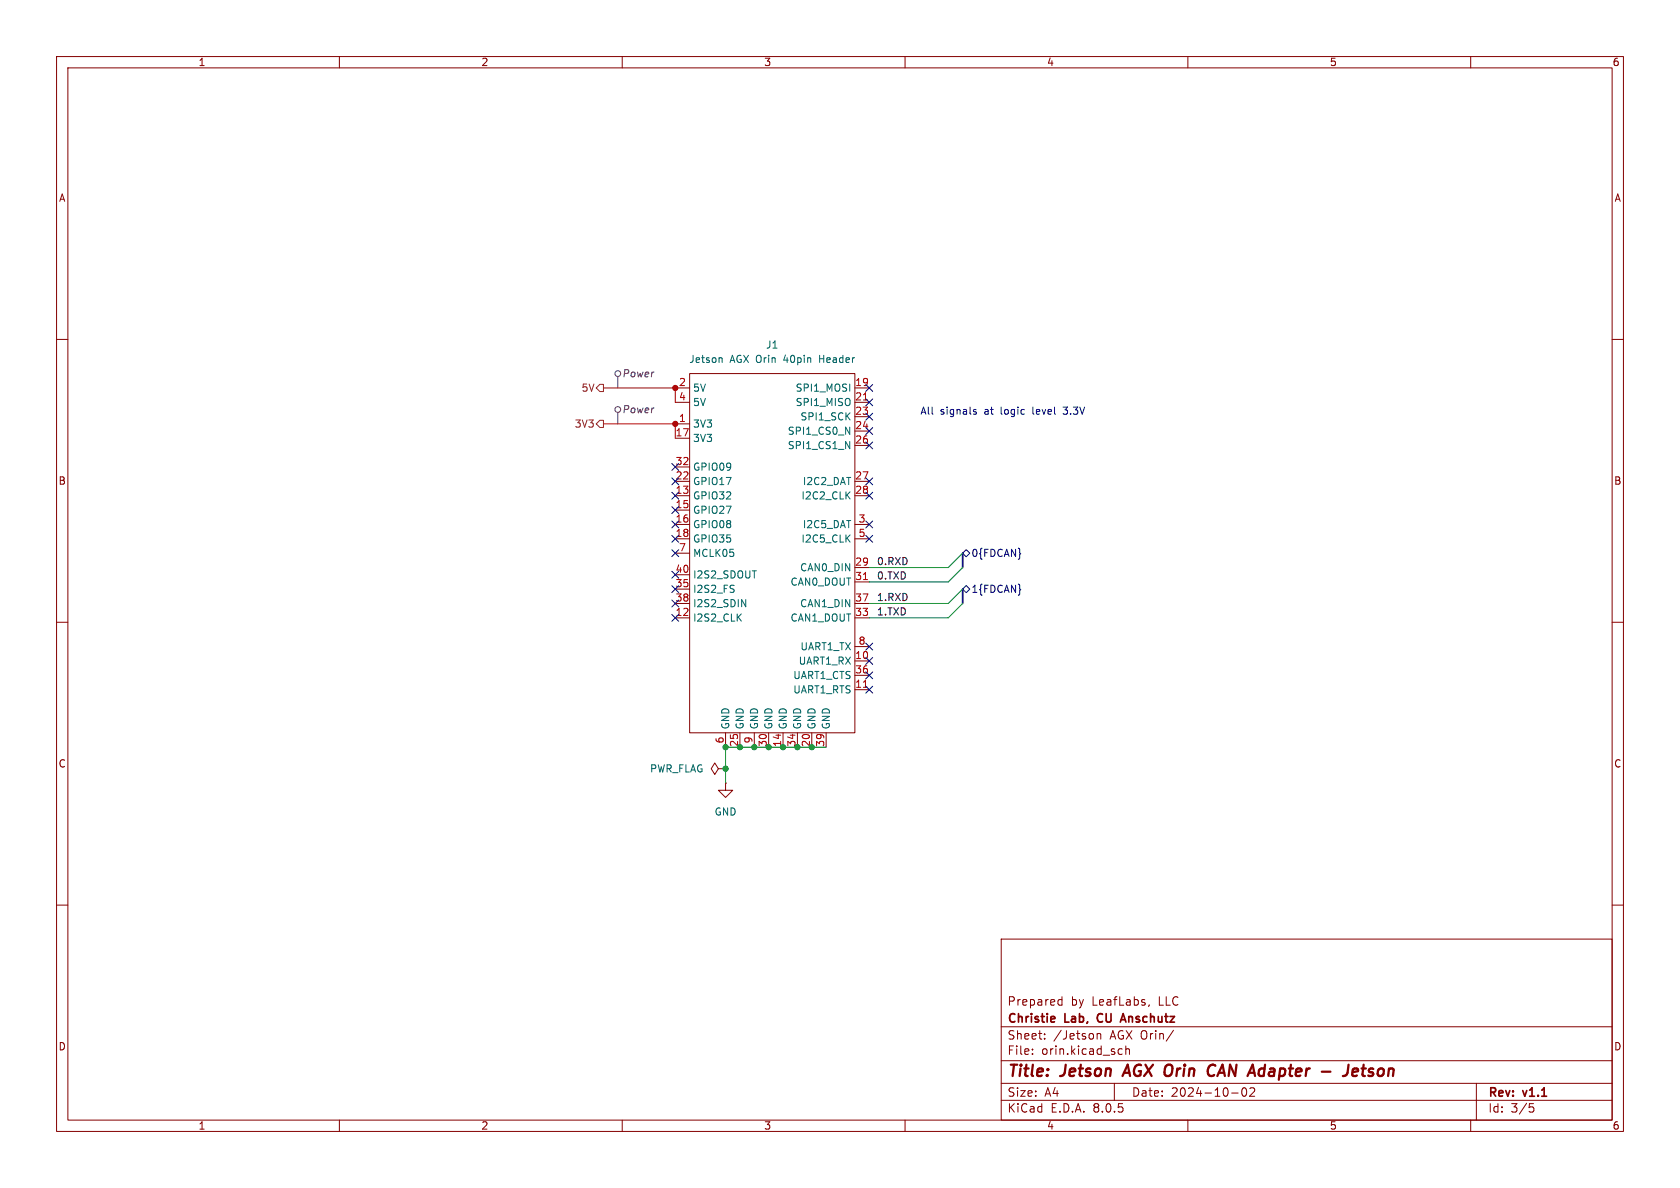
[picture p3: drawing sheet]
(kicad_sch
 (version 20231120)
 (generator "eeschema")
 (generator_version "8.0")
 (paper "A4")
 (title_block
  (title "Jetson AGX Orin CAN Adapter - Jetson")
  (date "2024-10-02")
  (rev "v1.1")
  (company "Christie Lab, CU Anschutz")
  (comment 1 "Prepared by LeafLabs, LLC"))
 (lib_symbols
  (symbol "Leaf_Connectors:Jetson_AGX_Orin_40pin" (exclude_from_sim no) (in_bom yes) (on_board yes)
   (property "Reference" "J" (at 0 1.524 0) (effects (font (size 1.27 1.27))))
   (property "Value" "Jetson AGX Orin 40pin Header" (at 0 0 0) (effects (font (size 1.27 1.27))))
   (property "Footprint" "" (at 0 0 0) (effects (font (size 1.27 1.27)) (hide yes)))
   (property "Datasheet" "" (at 0 0 0) (effects (font (size 1.27 1.27)) (hide yes)))
   (property "Description" "" (at 0 0 0) (effects (font (size 1.27 1.27)) (hide yes)))
   (symbol "Jetson_AGX_Orin_40pin_0_0"
    (pin power_out line (at -17.78 -10.16 0) (length 2.54) (name "3V3" (effects (font (size 1.27 1.27)))) (number "1" (effects (font (size 1.27 1.27)))))
    (pin input line (at 16.51 -52.07 180) (length 2.54) (name "UART1_RX" (effects (font (size 1.27 1.27)))) (number "10" (effects (font (size 1.27 1.27)))))
    (pin output line (at 16.51 -57.15 180) (length 2.54) (name "UART1_RTS" (effects (font (size 1.27 1.27)))) (number "11" (effects (font (size 1.27 1.27)))))
    (pin bidirectional line (at -17.78 -44.45 0) (length 2.54) (name "I2S2_CLK" (effects (font (size 1.27 1.27)))) (number "12" (effects (font (size 1.27 1.27)))))
    (pin bidirectional line (at -17.78 -22.86 0) (length 2.54) (name "GPIO32" (effects (font (size 1.27 1.27)))) (number "13" (effects (font (size 1.27 1.27)))))
    (pin power_in line (at 1.27 -67.31 90) (length 2.54) (name "GND" (effects (font (size 1.27 1.27)))) (number "14" (effects (font (size 1.27 1.27)))))
    (pin bidirectional line (at -17.78 -25.4 0) (length 2.54) (name "GPIO27" (effects (font (size 1.27 1.27)))) (number "15" (effects (font (size 1.27 1.27)))))
    (pin bidirectional line (at -17.78 -27.94 0) (length 2.54) (name "GPIO08" (effects (font (size 1.27 1.27)))) (number "16" (effects (font (size 1.27 1.27)))))
    (pin output line (at -17.78 -30.48 0) (length 2.54) (name "GPIO35" (effects (font (size 1.27 1.27)))) (number "18" (effects (font (size 1.27 1.27)))))
    (pin bidirectional line (at 16.51 -3.81 180) (length 2.54) (name "SPI1_MOSI" (effects (font (size 1.27 1.27)))) (number "19" (effects (font (size 1.27 1.27)))))
    (pin power_out line (at -17.78 -3.81 0) (length 2.54) (name "5V" (effects (font (size 1.27 1.27)))) (number "2" (effects (font (size 1.27 1.27)))))
    (pin power_in line (at 6.35 -67.31 90) (length 2.54) (name "GND" (effects (font (size 1.27 1.27)))) (number "20" (effects (font (size 1.27 1.27)))))
    (pin bidirectional line (at 16.51 -6.35 180) (length 2.54) (name "SPI1_MISO" (effects (font (size 1.27 1.27)))) (number "21" (effects (font (size 1.27 1.27)))))
    (pin bidirectional line (at -17.78 -20.32 0) (length 2.54) (name "GPIO17" (effects (font (size 1.27 1.27)))) (number "22" (effects (font (size 1.27 1.27)))))
    (pin bidirectional line (at 16.51 -8.89 180) (length 2.54) (name "SPI1_SCK" (effects (font (size 1.27 1.27)))) (number "23" (effects (font (size 1.27 1.27)))))
    (pin bidirectional line (at 16.51 -11.43 180) (length 2.54) (name "SPI1_CS0_N" (effects (font (size 1.27 1.27)))) (number "24" (effects (font (size 1.27 1.27)))))
    (pin power_in line (at -6.35 -67.31 90) (length 2.54) (name "GND" (effects (font (size 1.27 1.27)))) (number "25" (effects (font (size 1.27 1.27)))))
    (pin bidirectional line (at 16.51 -13.97 180) (length 2.54) (name "SPI1_CS1_N" (effects (font (size 1.27 1.27)))) (number "26" (effects (font (size 1.27 1.27)))))
    (pin bidirectional line (at 16.51 -20.32 180) (length 2.54) (name "I2C2_DAT" (effects (font (size 1.27 1.27)))) (number "27" (effects (font (size 1.27 1.27)))))
    (pin bidirectional line (at 16.51 -22.86 180) (length 2.54) (name "I2C2_CLK" (effects (font (size 1.27 1.27)))) (number "28" (effects (font (size 1.27 1.27)))))
    (pin input line (at 16.51 -35.56 180) (length 2.54) (name "CAN0_DIN" (effects (font (size 1.27 1.27)))) (number "29" (effects (font (size 1.27 1.27)))))
    (pin bidirectional line (at 16.51 -27.94 180) (length 2.54) (name "I2C5_DAT" (effects (font (size 1.27 1.27)))) (number "3" (effects (font (size 1.27 1.27)))))
    (pin power_in line (at -1.27 -67.31 90) (length 2.54) (name "GND" (effects (font (size 1.27 1.27)))) (number "30" (effects (font (size 1.27 1.27)))))
    (pin output line (at 16.51 -38.1 180) (length 2.54) (name "CAN0_DOUT" (effects (font (size 1.27 1.27)))) (number "31" (effects (font (size 1.27 1.27)))))
    (pin bidirectional line (at -17.78 -17.78 0) (length 2.54) (name "GPIO09" (effects (font (size 1.27 1.27)))) (number "32" (effects (font (size 1.27 1.27)))))
    (pin output line (at 16.51 -44.45 180) (length 2.54) (name "CAN1_DOUT" (effects (font (size 1.27 1.27)))) (number "33" (effects (font (size 1.27 1.27)))))
    (pin power_in line (at 3.81 -67.31 90) (length 2.54) (name "GND" (effects (font (size 1.27 1.27)))) (number "34" (effects (font (size 1.27 1.27)))))
    (pin input line (at 16.51 -54.61 180) (length 2.54) (name "UART1_CTS" (effects (font (size 1.27 1.27)))) (number "36" (effects (font (size 1.27 1.27)))))
    (pin input line (at 16.51 -41.91 180) (length 2.54) (name "CAN1_DIN" (effects (font (size 1.27 1.27)))) (number "37" (effects (font (size 1.27 1.27)))))
    (pin power_in line (at 8.89 -67.31 90) (length 2.54) (name "GND" (effects (font (size 1.27 1.27)))) (number "39" (effects (font (size 1.27 1.27)))))
    (pin bidirectional line (at 16.51 -30.48 180) (length 2.54) (name "I2C5_CLK" (effects (font (size 1.27 1.27)))) (number "5" (effects (font (size 1.27 1.27)))))
    (pin power_in line (at -8.89 -67.31 90) (length 2.54) (name "GND" (effects (font (size 1.27 1.27)))) (number "6" (effects (font (size 1.27 1.27)))))
    (pin bidirectional line (at -17.78 -33.02 0) (length 2.54) (name "MCLK05" (effects (font (size 1.27 1.27)))) (number "7" (effects (font (size 1.27 1.27)))))
    (pin bidirectional line (at 16.51 -49.53 180) (length 2.54) (name "UART1_TX" (effects (font (size 1.27 1.27)))) (number "8" (effects (font (size 1.27 1.27)))))
    (pin power_in line (at -3.81 -67.31 90) (length 2.54) (name "GND" (effects (font (size 1.27 1.27)))) (number "9" (effects (font (size 1.27 1.27))))))
   (symbol "Jetson_AGX_Orin_40pin_0_1"
    (rectangle (start -15.24 -1.27) (end 13.97 -64.77) (stroke (width 0) (type default)) (fill (type none))))
   (symbol "Jetson_AGX_Orin_40pin_1_0"
    (pin passive line (at -17.78 -12.7 0) (length 2.54) (name "3V3" (effects (font (size 1.27 1.27)))) (number "17" (effects (font (size 1.27 1.27)))))
    (pin bidirectional line (at -17.78 -39.37 0) (length 2.54) (name "I2S2_FS" (effects (font (size 1.27 1.27)))) (number "35" (effects (font (size 1.27 1.27)))))
    (pin input line (at -17.78 -41.91 0) (length 2.54) (name "I2S2_SDIN" (effects (font (size 1.27 1.27)))) (number "38" (effects (font (size 1.27 1.27)))))
    (pin passive line (at -17.78 -6.35 0) (length 2.54) (name "5V" (effects (font (size 1.27 1.27)))) (number "4" (effects (font (size 1.27 1.27)))))
    (pin output line (at -17.78 -36.83 0) (length 2.54) (name "I2S2_SDOUT" (effects (font (size 1.27 1.27)))) (number "40" (effects (font (size 1.27 1.27)))))))
  (symbol "power:GND"
   (power)
   (pin_numbers hide)
   (pin_names
    (offset 0) hide) (exclude_from_sim no) (in_bom yes) (on_board yes)
   (property "Reference" "#PWR" (at 0 -6.35 0) (effects (font (size 1.27 1.27)) (hide yes)))
   (property "Value" "GND" (at 0 -3.81 0) (effects (font (size 1.27 1.27))))
   (property "Footprint" "" (at 0 0 0) (effects (font (size 1.27 1.27)) (hide yes)))
   (property "Datasheet" "" (at 0 0 0) (effects (font (size 1.27 1.27)) (hide yes)))
   (property "Description" "Power symbol creates a global label with name \"GND\" , ground" (at 0 0 0) (effects (font (size 1.27 1.27)) (hide yes)))
   (symbol "GND_0_1"
    (polyline (pts (xy 0 0) (xy 0 -1.27) (xy 1.27 -1.27) (xy 0 -2.54) (xy -1.27 -1.27) (xy 0 -1.27)) (stroke (width 0) (type default)) (fill (type none))))
   (symbol "GND_1_1"
    (pin power_in line (at 0 0 270) (length 0) (name "~" (effects (font (size 1.27 1.27)))) (number "1" (effects (font (size 1.27 1.27)))))))
  (symbol "power:PWR_FLAG"
   (power)
   (pin_numbers hide)
   (pin_names
    (offset 0) hide) (exclude_from_sim no) (in_bom yes) (on_board yes)
   (property "Reference" "#FLG" (at 0 1.905 0) (effects (font (size 1.27 1.27)) (hide yes)))
   (property "Value" "PWR_FLAG" (at 0 3.81 0) (effects (font (size 1.27 1.27))))
   (property "Footprint" "" (at 0 0 0) (effects (font (size 1.27 1.27)) (hide yes)))
   (property "Datasheet" "~" (at 0 0 0) (effects (font (size 1.27 1.27)) (hide yes)))
   (property "Description" "Special symbol for telling ERC where power comes from" (at 0 0 0) (effects (font (size 1.27 1.27)) (hide yes)))
   (symbol "PWR_FLAG_0_0"
    (pin power_out line (at 0 0 90) (length 0) (name "~" (effects (font (size 1.27 1.27)))) (number "1" (effects (font (size 1.27 1.27))))))
   (symbol "PWR_FLAG_0_1"
    (polyline (pts (xy 0 0) (xy 0 1.27) (xy -1.016 1.905) (xy 0 2.54) (xy 1.016 1.905) (xy 0 1.27)) (stroke (width 0) (type default)) (fill (type none))))))
 (junction
  (at 133.35 132.08)
  (diameter 0)
  (color 0 0 0 0))
 (junction
  (at 143.51 132.08)
  (diameter 0)
  (color 0 0 0 0))
 (junction
  (at 128.27 135.89)
  (diameter 0)
  (color 0 0 0 0))
 (junction
  (at 119.38 68.58)
  (diameter 0)
  (color 0 0 0 0))
 (junction
  (at 135.89 132.08)
  (diameter 0)
  (color 0 0 0 0))
 (junction
  (at 128.27 132.08)
  (diameter 0)
  (color 0 0 0 0))
 (junction
  (at 138.43 132.08)
  (diameter 0)
  (color 0 0 0 0))
 (junction
  (at 140.97 132.08)
  (diameter 0)
  (color 0 0 0 0))
 (junction
  (at 119.38 74.93)
  (diameter 0)
  (color 0 0 0 0))
 (junction
  (at 130.81 132.08)
  (diameter 0)
  (color 0 0 0 0))
 (no_connect
  (at 119.38 109.22))
 (no_connect
  (at 153.67 85.09))
 (no_connect
  (at 119.38 97.79))
 (no_connect
  (at 153.67 95.25))
 (no_connect
  (at 119.38 92.71))
 (no_connect
  (at 119.38 95.25))
 (no_connect
  (at 153.67 76.2))
 (no_connect
  (at 153.67 119.38))
 (no_connect
  (at 153.67 92.71))
 (no_connect
  (at 153.67 116.84))
 (no_connect
  (at 119.38 87.63))
 (no_connect
  (at 119.38 82.55))
 (no_connect
  (at 153.67 68.58))
 (no_connect
  (at 153.67 114.3))
 (no_connect
  (at 119.38 106.68))
 (no_connect
  (at 119.38 85.09))
 (no_connect
  (at 153.67 78.74))
 (no_connect
  (at 153.67 73.66))
 (no_connect
  (at 119.38 104.14))
 (no_connect
  (at 119.38 101.6))
 (no_connect
  (at 119.38 90.17))
 (no_connect
  (at 153.67 121.92))
 (no_connect
  (at 153.67 87.63))
 (no_connect
  (at 153.67 71.12))
 (bus_entry
  (at 170.18 106.68)
  (size -2.54 2.54)
  (stroke (width 0) (type default)))
 (bus_entry
  (at 170.18 97.79)
  (size -2.54 2.54)
  (stroke (width 0) (type default)))
 (bus_entry
  (at 170.18 100.33)
  (size -2.54 2.54)
  (stroke (width 0) (type default)))
 (bus_entry
  (at 170.18 104.14)
  (size -2.54 2.54)
  (stroke (width 0) (type default)))
 (wire
  (pts (xy 130.81 132.08) (xy 133.35 132.08))
  (stroke (width 0) (type default)))
 (wire
  (pts (xy 119.38 68.58) (xy 119.38 71.12))
  (stroke (width 0) (type default)))
 (wire
  (pts (xy 153.67 102.87) (xy 167.64 102.87))
  (stroke (width 0) (type default)))
 (wire
  (pts (xy 153.67 109.22) (xy 167.64 109.22))
  (stroke (width 0) (type default)))
 (wire
  (pts (xy 140.97 132.08) (xy 143.51 132.08))
  (stroke (width 0) (type default)))
 (wire
  (pts (xy 119.38 77.47) (xy 119.38 74.93))
  (stroke (width 0) (type default)))
 (wire
  (pts (xy 106.68 68.58) (xy 119.38 68.58))
  (stroke (width 0) (type default)))
 (wire
  (pts (xy 153.67 100.33) (xy 167.64 100.33))
  (stroke (width 0) (type default)))
 (bus
  (pts (xy 170.18 104.14) (xy 170.18 106.68))
  (stroke (width 0) (type default)))
 (wire
  (pts (xy 106.68 74.93) (xy 119.38 74.93))
  (stroke (width 0) (type default)))
 (wire
  (pts (xy 135.89 132.08) (xy 138.43 132.08))
  (stroke (width 0) (type default)))
 (wire
  (pts (xy 128.27 132.08) (xy 128.27 135.89))
  (stroke (width 0) (type default)))
 (wire
  (pts (xy 153.67 106.68) (xy 167.64 106.68))
  (stroke (width 0) (type default)))
 (wire
  (pts (xy 133.35 132.08) (xy 135.89 132.08))
  (stroke (width 0) (type default)))
 (wire
  (pts (xy 128.27 135.89) (xy 128.27 138.43))
  (stroke (width 0) (type default)))
 (wire
  (pts (xy 143.51 132.08) (xy 146.05 132.08))
  (stroke (width 0) (type default)))
 (wire
  (pts (xy 138.43 132.08) (xy 140.97 132.08))
  (stroke (width 0) (type default)))
 (bus
  (pts (xy 170.18 97.79) (xy 170.18 100.33))
  (stroke (width 0) (type default)))
 (wire
  (pts (xy 128.27 132.08) (xy 130.81 132.08))
  (stroke (width 0) (type default)))
 (text "All signals at logic level 3.3V"
  (exclude_from_sim no)
  (at 177.292 72.898 0)
  (effects (font (size 1.27 1.27))))
 (label "1.RXD"
  (at 154.94 106.68 0)
  (fields_autoplaced yes)
  (effects (font (size 1.27 1.27)) (justify left bottom)))
 (label "0.RXD"
  (at 154.94 100.33 0)
  (fields_autoplaced yes)
  (effects (font (size 1.27 1.27)) (justify left bottom)))
 (label "0.TXD"
  (at 154.94 102.87 0)
  (fields_autoplaced yes)
  (effects (font (size 1.27 1.27)) (justify left bottom)))
 (label "1.TXD"
  (at 154.94 109.22 0)
  (fields_autoplaced yes)
  (effects (font (size 1.27 1.27)) (justify left bottom)))
 (hierarchical_label "0{FDCAN}"
  (shape bidirectional)
  (at 170.18 97.79 0)
  (fields_autoplaced yes)
  (effects (font (size 1.27 1.27)) (justify left)))
 (hierarchical_label "1{FDCAN}"
  (shape bidirectional)
  (at 170.18 104.14 0)
  (fields_autoplaced yes)
  (effects (font (size 1.27 1.27)) (justify left)))
 (hierarchical_label "3V3"
  (shape output)
  (at 106.68 74.93 180)
  (fields_autoplaced yes)
  (effects (font (size 1.27 1.27)) (justify right)))
 (hierarchical_label "5V"
  (shape output)
  (at 106.68 68.58 180)
  (fields_autoplaced yes)
  (effects (font (size 1.27 1.27)) (justify right)))
 (netclass_flag ""
  (length 2.54)
  (shape round)
  (at 109.22 74.93 0)
  (fields_autoplaced yes)
  (effects (font (size 1.27 1.27)) (justify left bottom))
  (property "Netclass" "Power" (at 109.9185 72.39 0) (effects (font (size 1.27 1.27)
    (italic yes)) (justify left))))
 (netclass_flag ""
  (length 2.54)
  (shape round)
  (at 109.22 68.58 0)
  (fields_autoplaced yes)
  (effects (font (size 1.27 1.27)) (justify left bottom))
  (property "Netclass" "Power" (at 109.9185 66.04 0) (effects (font (size 1.27 1.27)
    (italic yes)) (justify left))))
 (symbol
  (lib_id "power:PWR_FLAG")
  (at 128.27 135.89 90)
  (unit 1)
  (exclude_from_sim no)
  (in_bom yes)
  (on_board yes)
  (dnp no)
  (fields_autoplaced yes)
  (property "Reference" "#FLG01" (at 126.365 135.89 0) (effects (font (size 1.27 1.27)) (hide yes)))
  (property "Value" "PWR_FLAG" (at 124.46 135.8899 90) (effects (font (size 1.27 1.27)) (justify left)))
  (property "Footprint" "" (at 128.27 135.89 0) (effects (font (size 1.27 1.27)) (hide yes)))
  (property "Datasheet" "~" (at 128.27 135.89 0) (effects (font (size 1.27 1.27)) (hide yes)))
  (property "Description" "Special symbol for telling ERC where power comes from" (at 128.27 135.89 0) (effects (font (size 1.27 1.27)) (hide yes)))
  (pin "1"))
 (symbol
  (lib_id "Leaf_Connectors:Jetson_AGX_Orin_40pin")
  (at 137.16 64.77 0)
  (unit 1)
  (exclude_from_sim no)
  (in_bom yes)
  (on_board yes)
  (dnp no)
  (fields_autoplaced yes)
  (property "Reference" "J1" (at 136.525 60.96 0) (effects (font (size 1.27 1.27))))
  (property "Value" "Jetson AGX Orin 40pin Header" (at 136.525 63.5 0) (effects (font (size 1.27 1.27))))
  (property "Footprint" "Connector_PinSocket_2.54mm:PinSocket_2x20_P2.54mm_Vertical" (at 137.16 64.77 0) (effects (font (size 1.27 1.27)) (hide yes)))
  (property "Datasheet" "https://jetsonhacks.com/nvidia-jetson-agx-orin-gpio-header-pinout/" (at 137.16 64.77 0) (effects (font (size 1.27 1.27)) (hide yes)))
  (property "Description" "" (at 137.16 64.77 0) (effects (font (size 1.27 1.27)) (hide yes)))
  (property "MPN" "2.54-2*20" (at 137.16 64.77 0) (effects (font (size 1.27 1.27)) (hide yes)))
  (property "Sim.Device" "" (at 137.16 64.77 0) (effects (font (size 1.27 1.27)) (hide yes)))
  (property "Sim.Pins" "" (at 137.16 64.77 0) (effects (font (size 1.27 1.27)) (hide yes)))
  (property "LCSC" "C2977589" (at 137.16 64.77 0) (effects (font (size 1.27 1.27)) (hide yes)))
  (pin "33")
  (pin "37")
  (pin "38")
  (pin "35")
  (pin "5")
  (pin "21")
  (pin "40")
  (pin "2")
  (pin "22")
  (pin "6")
  (pin "26")
  (pin "1")
  (pin "17")
  (pin "7")
  (pin "39")
  (pin "29")
  (pin "8")
  (pin "11")
  (pin "12")
  (pin "25")
  (pin "30")
  (pin "27")
  (pin "18")
  (pin "28")
  (pin "14")
  (pin "34")
  (pin "16")
  (pin "10")
  (pin "13")
  (pin "19")
  (pin "23")
  (pin "24")
  (pin "36")
  (pin "15")
  (pin "20")
  (pin "32")
  (pin "3")
  (pin "4")
  (pin "31")
  (pin "9"))
 (symbol
  (lib_id "power:GND")
  (at 128.27 138.43 0)
  (unit 1)
  (exclude_from_sim no)
  (in_bom yes)
  (on_board yes)
  (dnp no)
  (fields_autoplaced yes)
  (property "Reference" "#PWR01" (at 128.27 144.78 0) (effects (font (size 1.27 1.27)) (hide yes)))
  (property "Value" "GND" (at 128.27 143.51 0) (effects (font (size 1.27 1.27))))
  (property "Footprint" "" (at 128.27 138.43 0) (effects (font (size 1.27 1.27)) (hide yes)))
  (property "Datasheet" "" (at 128.27 138.43 0) (effects (font (size 1.27 1.27)) (hide yes)))
  (property "Description" "Power symbol creates a global label with name \"GND\" , ground" (at 128.27 138.43 0) (effects (font (size 1.27 1.27)) (hide yes)))
  (pin "1")))
